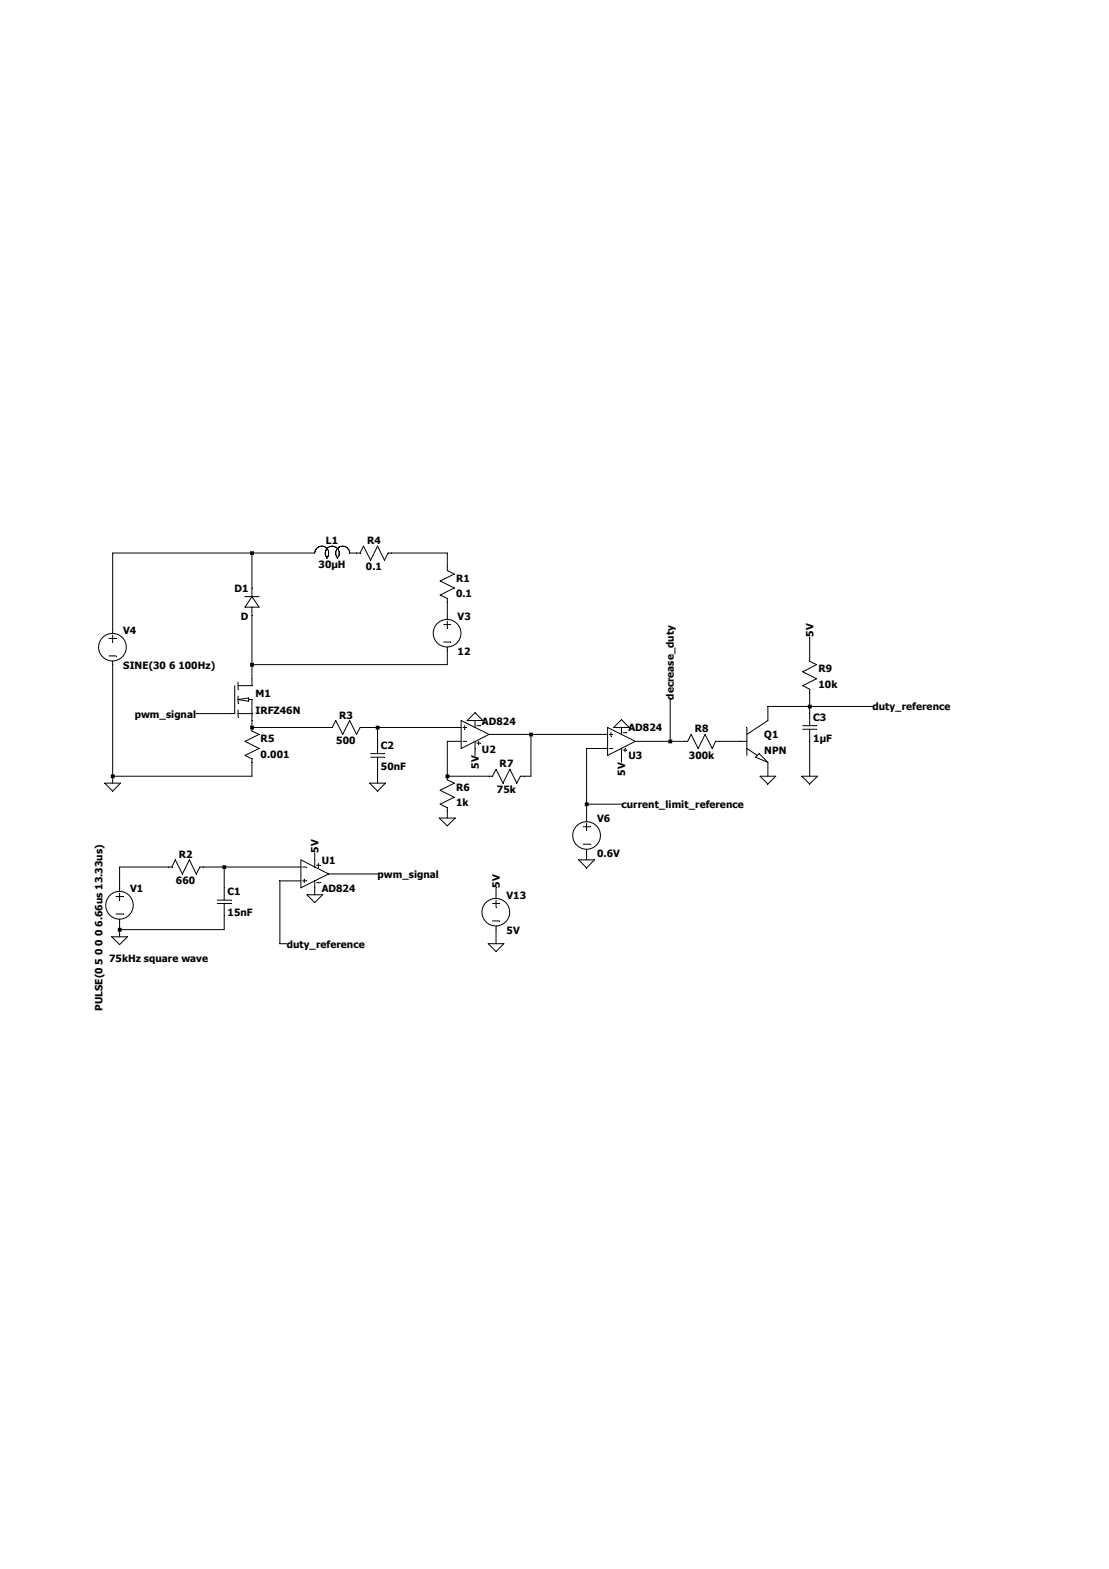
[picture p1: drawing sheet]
<svg xmlns="http://www.w3.org/2000/svg" width="210mm" height="297mm" viewBox="0 0 210 297" stroke-linecap="round" stroke-linejoin="round" font-family="sans-serif">
<g fill="none" stroke="#000" stroke-width=".19">
<path d="M46.4 112.9h2.7M47.7 104.7v8.2M47.7 114.9v14.9h-2.6M47.7 112.9l1.4 2h-2.7zM61.8 105.7a1.32 1.32 0 0 0-.3-2.2 1.32 1.32 0 0 0-1.9 1.2h-38.3v15.2M62 105.7a1.33 1.33 0 0 1 0-1.9 1.33 1.33 0 0 1 1.9 0 1.33 1.33 0 0 1-.1 1.9M64 105.7a1.32 1.32 0 0 1 .4-2.2 1.32 1.32 0 0 1 1.8 1.2h2l.6-1.3 1.4 2.6 1.3-2.6 1.3 2.6 .7-1.3h11.2v3.3l1.3 .7-2.6 1.3 2.6 1.3-2.6 1.3 1.3 .7v4M84 118.2h1.3M84.7 117.6v1.3M20.7 120.9h1.3M20.7 124.2h1.3M21.3 120.2v1.3"/>
<path d="M21.3 125.2v23.1M44.4 129.8v5.3h-7.2M45.1 135.1h2.6M45.1 132.4l2-.3v.7zM45.1 129.1v1.4M45.1 131.8v1.3M45.1 134.4v1.3M47.1 132.4h.6v6l1.4 .6-2.7 1.3 2.7 1.4-2.7 1.3 1.3 .6v3.3h-26.4M47.7 137.7h15.2l.7-1.3 1.3 2.6 1.3-2.6 1.3 2.6 .7-1.3h19.1M71.5 137.7v5M84 121.5h1.3M84.7 122.5v3.3h-37"/>
<path d="M87.3 136.4l5.3 2.6-5.3 2.7zM87.7 137.7h.6M88 137.4v.6M88.5 136.4l1.5-1.5 1.4 1.5zM90 136.4v1.3M90.3 137.4h.7M92.6 139h22.5M100.5 139v7.9h-1.9l-.7 1.4-1.3-2.7-1.4 2.7-1.3-2.7-.6 1.3h-8.6M115.1 137.7l5.2 2.6-5.2 2.7zM115.4 139h.6M115.7 138.7v.7M116.2 137.7l1.5-1.5 1.5 1.5z"/>
<path d="M117.7 137.7v1.3M118 138.7h.7M126.9 132.4v7.9M141.4 137.7v5.3M152 137.4h2.6M152 138h2.6M153.3 120.6v4.6l1.3 .6-2.6 1.4 2.6 1.3-2.6 1.3 1.3 .7v6.9M153.3 138v8.9M165.2 133.7h-19.8v2.7l-4 2.6M19.9 148.3h2.9l-1.5 1.5zM70 148.3h3l-1.5 1.5zM70.2 142.7h2.6"/>
<path d="M70.2 143.3h2.6M71.5 143.3v5M83.2 154.9h3l-1.5 1.4zM87.3 140.3h-2.6v7.3l1.3 .7-2.6 1.3 2.6 1.3-2.6 1.3 1.3 .7v2M87.7 140.3h.6M90 140.3v2.7M90.3 140.7h.7M90.6 140.3v.7M110.4 156.5h1.4M110.4 159.8h1.4M111.1 155.9v1.3M111.1 152.2h6.6"/>
<path d="M115.1 141.7h-4v13.8M115.4 141.7h.6M117.7 141.7v2.6M118 142h.7M118.4 141.7v.6M120.3 140.3h9.9l.7-1.3 1.3 2.7 1.3-2.7 1.4 2.7 .6-1.4h5.9M141.4 141.7l2 1.3M143.1 143.3l.7-.6 1.6 1.6zM143.9 146.9h3l-1.5 1.5zM145.4 144.3v2.6M151.8 146.9h3l-1.5 1.5zM21.2 177.3h2.9l-1.5 1.5z"/>
<path d="M22 169.7h1.3M22 173h1.3M22.6 169.1v1.3M22.6 174v3.3M41.1 171h2.7M41.1 170.4h2.7M42.5 164.1v6.3M42.5 171v5h-19.9M57 164.1h-19.2l-.6 1.3-1.3-2.6-1.4 2.6-1.3-2.6-.6 1.3h-10v4.6M57 162.8l5.2 2.6-5.2 2.7zM57 166.8h-4v11.8h1.3M57.3 164.1h.7"/>
<path d="M57.3 166.8h.7M57.6 166.4v.7M58.1 169.4h3l-1.5 1.5zM59.6 161.5v2.6M59.6 166.8v2.6M59.9 163.8h.7M59.9 167.1h.7M60.3 163.4v.7M62.2 165.4h9.3M92.5 178.6h2.9l-1.5 1.5zM93.3 171h1.3M93.3 174.3h1.3"/>
<path d="M93.9 168.1v2M93.9 170.4v1.3M93.9 175.3v3.3M109.6 162.8h3l-1.5 1.5zM111.1 160.8v2"/>
<circle cx="84.7" cy="119.9" r="2.62"/>
<circle cx="21.3" cy="122.5" r="2.62"/>
<circle cx="111.1" cy="158.2" r="2.62"/>
<circle cx="22.6" cy="171.4" r="2.61"/>
<circle cx="93.9" cy="172.7" r="2.62"/>
</g>
<path d="M21 146.6h.7v.7h-.7zM22.3 175.6h.7v.8h-.7zM42.1 163.8h.7v.7h-.7zM47.4 104.4h.7v.7h-.7zM47.4 125.5h.7v.7h-.7zM47.4 137.4h.7v.7h-.7zM71.2 137.4h.7v.7h-.7zM84.4 146.6h.7v.7h-.7zM100.2 138.7h.7v.7h-.7zM110.7 151.9h.8v.7h-.8zM126.6 140h.7v.7h-.7zM153 133.4h.7v.7h-.7z" fill-rule="evenodd" fill="#000"/>
<g font-size="1.9">
<text x="60.3" y="107.5">30µH</text>
<text x="61.7" y="103">L1</text>
<text x="69.3" y="108">0.1</text>
<text x="69.5" y="103">R4</text>
<text x="44.4" y="112.1">D1</text>
<text x="86.4" y="110.1">R1</text>
<text x="86.4" y="113.1">0.1</text>
<text x="23.3" y="120">V4</text>
<text x="45.6" y="117.3">D</text>
<text x="86.7" y="117.3">V3</text>
<text x="86.7" y="124">12</text>
<text x="154.1" y="120.6" transform="rotate(-90 154.1 120.6)">5V</text>
<text x="23.3" y="126.6">SINE(30 6 100Hz)</text>
<text x="48.4" y="131.9">M1</text>
<text x="155" y="127.3">R9</text>
<text x="155" y="130.2">10k</text>
<text x="25.5" y="135.8">pwm_signal</text>
<text x="48.4" y="135.2">IRFZ46N</text>
<text x="64.2" y="136">R3</text>
<text x="91.3" y="137.2">AD824</text>
<text x="127.6" y="132.4" transform="rotate(-90 127.6 132.4)">decrease_duty</text>
<text x="154" y="136.5">C3</text>
<text x="165.2" y="134.5">duty_reference</text>
<text x="49.4" y="140.5">R5</text>
<text x="49.4" y="143.4">0.001</text>
<text x="63.7" y="140.9">500</text>
<text x="72.1" y="141.8">C2</text>
<text x="91.3" y="142.5">U2</text>
<text x="119" y="143.8">U3</text>
<text x="119" y="138.5">AD824</text>
<text x="130.5" y="143.6">300k</text>
<text x="131.6" y="138.6">R8</text>
<text x="144.7" y="139.8">Q1</text>
<text x="144.7" y="142.7">NPN</text>
<text x="154" y="140.5">1µF</text>
<text x="72.1" y="145.8">50nF</text>
<text x="86.4" y="149.7">R6</text>
<text x="90.7" y="145.5" transform="rotate(-90 90.7 145.5)">5V</text>
<text x="94.6" y="145.2">R7</text>
<text x="118.4" y="146.8" transform="rotate(-90 118.4 146.8)">5V</text>
<text x="86.4" y="152.7">1k</text>
<text x="94.1" y="150.2">75k</text>
<text x="113.1" y="155.6">V6</text>
<text x="117.7" y="153">current_limit_reference</text>
<text x="60.3" y="161.5" transform="rotate(-90 60.3 161.5)">5V</text>
<text x="33.3" y="167.3">660</text>
<text x="33.9" y="162.4">R2</text>
<text x="60.9" y="163.5">U1</text>
<text x="71.5" y="166.2">pwm_signal</text>
<text x="113.1" y="162.2">0.6V</text>
<text x="24.6" y="168.8">V1</text>
<text x="43.1" y="169.5">C1</text>
<text x="43.1" y="173.4">15nF</text>
<text x="60.9" y="168.8">AD824</text>
<text x="94.7" y="168.1" transform="rotate(-90 94.7 168.1)">5V</text>
<text x="95.9" y="170.1">V13</text>
<text x="54.3" y="179.4">duty_reference</text>
<text x="95.9" y="176.7">5V</text>
<text x="20.7" y="182">75kHz square wave</text>
<text x="19.4" y="191.3" transform="rotate(-90 19.4 191.3)">PULSE(0 5 0 0 0 6.66us 13.33us)</text>
</g>
</svg>
